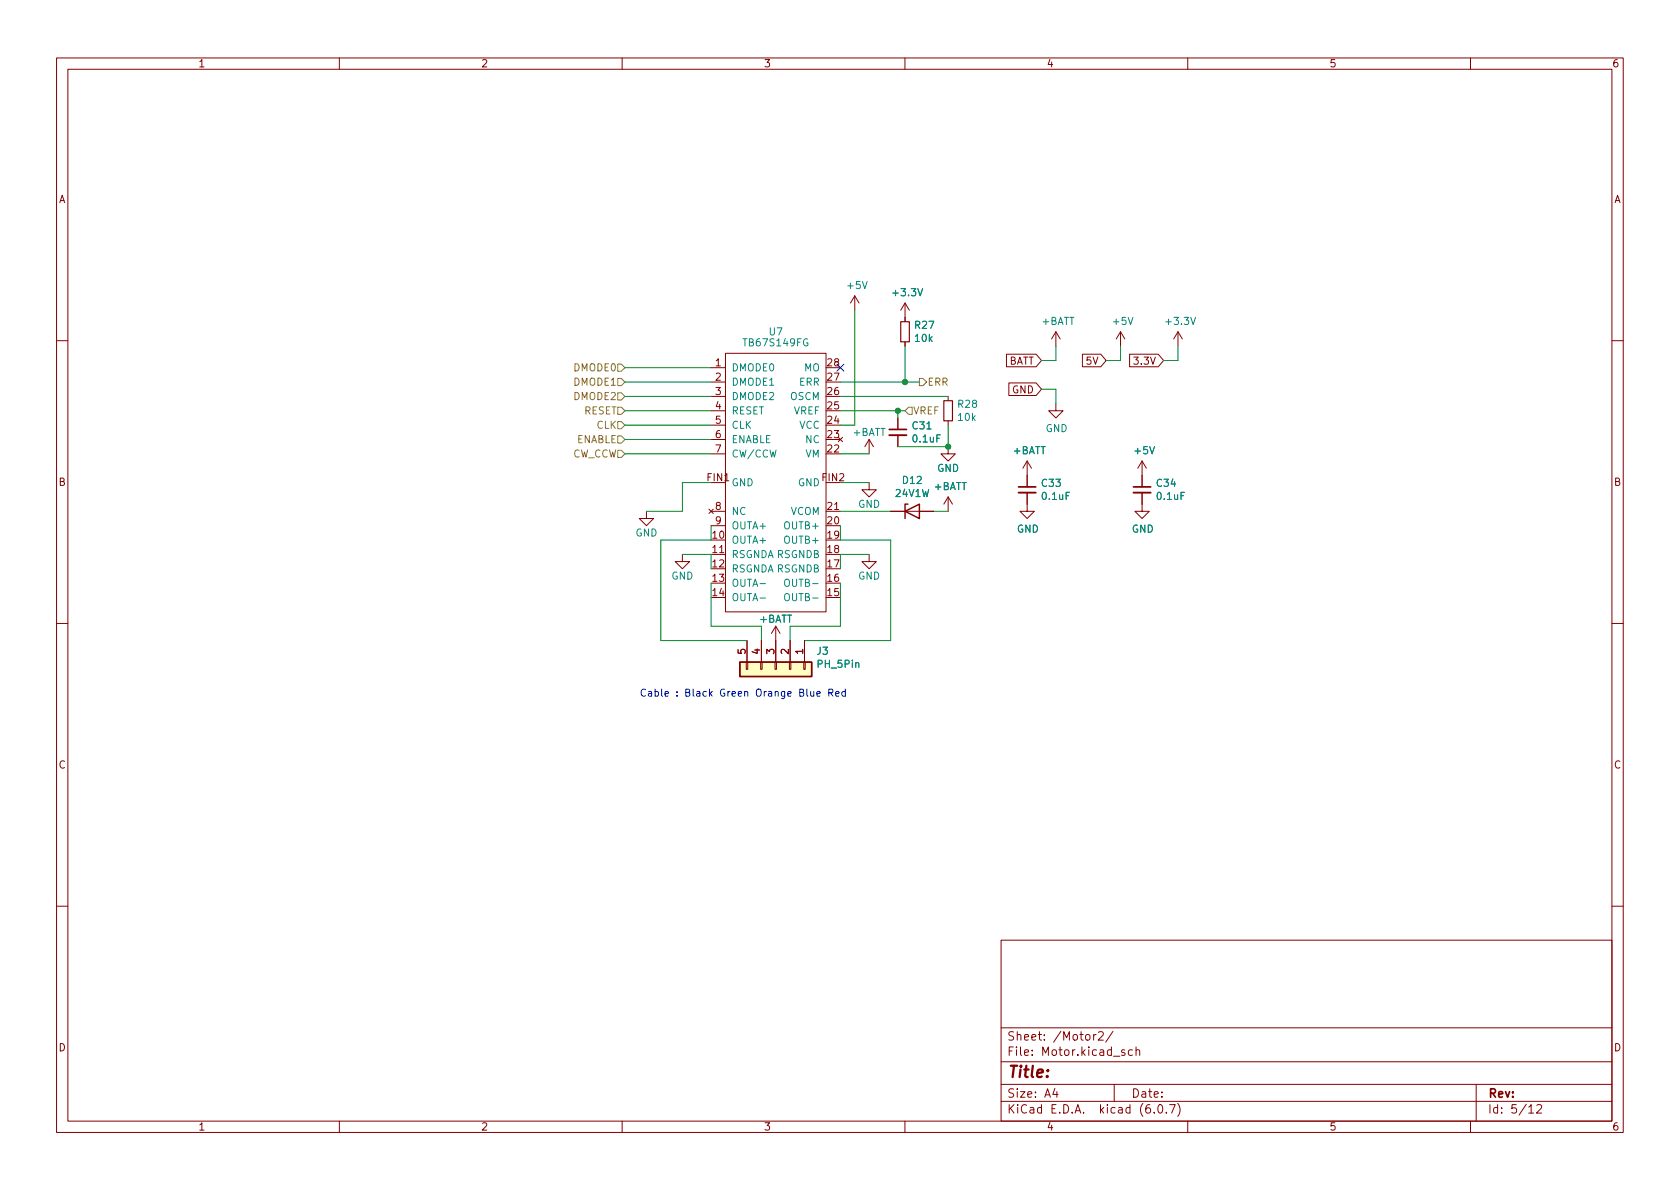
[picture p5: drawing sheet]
<svg xmlns="http://www.w3.org/2000/svg" width="297mm" height="210mm" viewBox="0 0 297 210" stroke-linecap="round" stroke-linejoin="round" font-family="sans-serif">
<g fill="none" stroke="#840000" stroke-width=".18">
<path d="M10 10.2h277v190.1h-277zM12 12.2h273v186.1h-273zM60 10.2v2M110 10.2v2M160 10.2v2M210 10.2v2M260 10.2v2M151.1 52.3l-.7 1.3M151.1 52.3v2.6M151.1 52.3l.8 1.3M160 53.6v3.3M160 53.6l-.7 1.3"/>
<path d="M160 53.6l.8 1.3M186.7 58.7l-.8 1.2M186.7 58.7v2.5M186.7 58.7l.8 1.2M198.1 58.7l-.7 1.2M198.1 58.7v2.5M198.1 58.7l.8 1.2M208.3 58.7l-.8 1.2M208.3 58.7v2.5M208.3 58.7l.7 1.2M10 60.2h2M125.7 65h2.6"/>
<path d="M125.7 67.6h2.6M125.7 70.1h2.6M125.7 72.6h2.6M125.7 75.2h2.6M125.7 77.7h2.6M128.3 62.5h17.7v45.7h-17.7zM148.2 77.3l.8 .8M149 77.3l-.8 .8M153.7 77.7l-.8 1.3M153.7 77.7v2.6M153.7 77.7l.7 1.3M158.7 73.9v2"/>
<path d="M158.7 77v2M160 60.4v.8M167.6 79v1.3h1.3l-1.3 1.2-1.2-1.2h1.2M167.6 70.1v.8M167.6 74.4v.8M178 62.6h5.2l.9 1.1-.9 1.2h-5.2zM178.4 67.7h4.8l.9 1.1-.9 1.1h-4.8zM186.7 71.4v1.2h1.3l-1.3 1.3-1.3-1.3h1.3M191.4 62.6h3.2l1 1.1-1 1.2h-3.2zM199.7 62.6h5.1l.9 1.1-.9 1.2h-5.1zM285 60.2h2M114.3 90.4v1.3h1.3l-1.3 1.3-1.3-1.3h1.3"/>
<path d="M120.6 98v1.3h1.3l-1.3 1.3-1.2-1.3h1.2M125.3 90l.8 .8M125.7 90.4h2.6M125.7 98h2.6M125.7 80.3h2.6M125.7 93h2.6M126.1 90l-.8 .8M146 90.4h2.6M153.7 85.3v1.3h1.2l-1.2 1.3-1.3-1.3h1.3M153.7 98v1.3h1.2l-1.2 1.3-1.3-1.3h1.3M157.5 90.4h7.6M167.6 87.9l-.7 1.2"/>
<path d="M167.6 87.9v2.5M167.6 87.9l.8 1.2M181.6 87.1v3.3h1.3l-1.3 1.3-1.3-1.3h1.3M181.6 81.5v4.6M181.6 81.5l-.8 1.3M181.6 81.5l.8 1.3M201.9 87.1v3.3h1.3l-1.3 1.3-1.2-1.3h1.2M201.9 81.5l-.7 1.3M201.9 81.5v4.6M201.9 81.5l.8 1.3M10 110.2h2M132 117.1h.2v1.3h-.2z"/>
<path d="M132.1 113.3v3.8M134.5 117.1h.2v1.3h-.2zM134.6 113.3v3.8M137 117.1h.3v1.3h-.3zM137.2 110.7v6.4M137.2 110.7l-.8 1.3M137.2 110.7l.7 1.3M139.6 117.1h.2v1.3h-.2zM139.7 113.3v3.8M142.1 117.1h.3v1.3h-.3zM142.2 113.3v3.8M285 110.2h2"/>
<path d="M10 160.2h2M177 166.3h108v32h-108zM285 160.2h2M60 198.3v2M110 198.3v2M160 198.3v2M177 194.8h108M177 191.8h108M177 187.8h108M177 181.8h108M186.5 192.5l-.4 1h1M186.9 193v1"/>
<path d="M193.4 182.9v1M193.8 182.9l-.3 .1-.1 .2M194.2 182.6l.6-.2 .2 .2 .1 .3-1 1h1M196.8 182.4l-1.3 1.9M197 191.8v3M198.9 185.7l-.4-.1-.2 .2 .1 .3 .5 .1v.4h-.6M200.2 185.7l-.4-.1-.3 .3v.4l.1 .3h.6M200.9 185.8l.2-.2 .3 .1 .1 .9M200.9 185.1v1.5M204.1 196.7v.1M204.9 195.4l.2-.1a.81 .81 0 0 1 .6 .7 .81 .81 0 0 1-.3 .8h-.2a.81 .81 0 0 1-.6-.6 .81 .81 0 0 1 .3-.8zM206.2 196.7v.1"/>
<path d="M206.8 195.3h1l-.7 1.5M208.2 195.1a1.72 1.72 0 0 1 0 2.3M210 198.3v2M260 198.3v2M261 191.8v6.5M270.3 195.8l.4-.5v1.5M270.3 196.8h.9M271.7 195.5l.6-.2 .2 .2 .1 .3-.9 1h.9"/>
</g>
<path d="M130.8 117.1h12.7v2.5h-12.7z" fill="#ffffc2" stroke="#ffffc2" stroke-width=".18"/>
<path d="M160 90.4l2.6-1.3v2.6zM160.5 89.1h-.5v2.6M130.8 117.1h12.7v2.5h-12.7z" fill="none" stroke="#840000" stroke-width=".25"/>
<path d="M159.3 56.9h1.5v3.5h-1.5zM166.9 70.9h1.5v3.5h-1.5z" fill="none" stroke="#840000" stroke-width=".2"/>
<path d="M157.2 77h3.1M180.1 87.1h3M200.4 87.1h3.1" fill="none" stroke="#840000" stroke-width=".33"/>
<path d="M157.2 75.9h3.1M180.1 86.1h3M200.4 86.1h3.1" fill="none" stroke="#840000" stroke-width=".3"/>
<path d="M134.4 103.2h.9M134.4 105.7h.9M138.8 105.1l.2-.1a.43 .43 0 0 1 .6 .4v.4a.42 .42 0 0 1-.4 .5 .42 .42 0 0 1-.5-.5zM138.9 102.5l.1-.1a.43 .43 0 0 1 .6 .4v.5a.42 .42 0 0 1-.4 .4 .42 .42 0 0 1-.5-.4v-.5z" fill="none" stroke="#008484" stroke-width=".18"/>
<path d="M109.2 69.5h.7l.6 .6-.6 .6h-.7zM109.2 77.1h.7l.6 .6-.6 .7h-.7zM109.2 79.6h.7l.6 .7-.6 .6h-.7zM109.2 74.5h.7l.6 .7-.6 .6h-.7zM109.2 72h.7l.6 .6-.6 .7h-.7zM109.2 66.9h.7l.6 .7-.6 .6h-.7zM109.2 64.4h.7l.6 .6-.6 .7h-.7zM160.7 72h.6v1.3h-.6l-.7-.7zM162.6 66.9h.6l.6 .7-.6 .6h-.6z" fill="none" stroke="#848400" stroke-width=".18"/>
<path d="M143.3 122.3l.1 .8h.3l.2-.1M143.9 122.3v.8M144.4 122.7l.6-.1v-.3h-.4l-.2 .2 .1 .6h.5M146.5 122.5h.7l.1-.2-.1-.3-.7-.2v1.3M146.9 122.5l.4 .6M147.8 122.7l.6-.1-.1-.3h-.4l-.1 .2v.6h.5M149.5 122.3h-.4l-.3 .2 .2 .6h.5M149.5 121.8v1.3" fill="none" stroke="#0000c2" stroke-width=".18"/>
<g fill="none" stroke="#008400" stroke-width=".18">
<path d="M151.1 54.9v20.3h-2.5M110.5 67.6h15.2M110.5 70.1h15.2M110.5 75.2h15.2M110.5 72.6h15.2M110.5 77.7h15.2M110.5 65h15.2M148.6 67.6h14M148.6 70.1h19M148.6 72.6h11.4M158.7 72.6v1.3M160 61.2v6.4"/>
<path d="M167.6 75.2v3.8h-8.9M184.1 68.8h2.6v2.6M186.7 61.2v2.5h-2.6M198.1 61.2v2.5h-2.5M208.3 61.2v2.5h-2.6M110.5 80.3h15.2M120.6 98h5.1v2.6M125.7 93v2.5h-8.9v17.8h15.3M125.7 85.3h-5.1v5.1h-6.3M148.6 93v2.5h8.9v17.8h-15.3M148.6 85.3h5.1M148.6 80.3h5.1"/>
<path d="M148.6 90.4h8.9M153.7 98h-5.1v2.6M165.1 90.4h2.5M125.7 103.1v7.6h8.9v2.6M148.6 103.1v7.6h-8.9v2.6"/>
</g>
<path d="M148 64.4l1.2 1.2M149.2 64.4l-1.2 1.2" fill="none" stroke="#000084" stroke-width=".18"/>
<g fill="#008400" stroke="#008400" stroke-width=".18">
<circle cx="158.7" cy="72.6" r=".46"/>
<circle cx="167.6" cy="79" r=".46"/>
<circle cx="160" cy="67.6" r=".46"/>
</g>
<text font-size="2.8" fill="#840000" x="178" y="190.6">Title:</text>
<g font-size="2.1" fill="#840000">
<text x="178" y="184">Sheet: /Motor2/</text>
<text x="178" y="186.7">File: Motor.kicad_sch</text>
<text x="178" y="196.9">KiCad E.D.A. kicad (6.0.7)</text>
<text x="178" y="194.1">Size: A4</text>
<text x="200" y="194.1">Date:</text>
<text x="263" y="194.1">Rev:</text>
<text x="263" y="196.9">Id: 5/12</text>
</g>
<g font-size="1.8" fill="#840000">
<text x="35" y="11.9">1</text>
<text x="85" y="11.9">2</text>
<text x="135" y="11.9">3</text>
<text x="185" y="11.9">4</text>
<text x="235" y="11.9">5</text>
<text x="285" y="11.9">6</text>
<text x="10.3" y="35.9">A</text>
<text x="285.3" y="35.9">A</text>
<text x="126.5" y="64.8">1</text>
<text x="146.3" y="64.8">28</text>
<text x="178.2" y="64.5">BATT</text>
<text x="192.1" y="64.5">5V</text>
<text x="200.8" y="64.5">3.3V</text>
<text x="126.5" y="67.3">2</text>
<text x="126.5" y="69.8">3</text>
<text x="146.3" y="69.8">26</text>
<text x="146.3" y="67.3">27</text>
<text x="178.9" y="69.6">GND</text>
<text x="126.5" y="72.4">4</text>
<text x="126.5" y="74.9">5</text>
<text x="126.5" y="77.5">6</text>
<text x="146.3" y="77.5">23</text>
<text x="146.3" y="74.9">24</text>
<text x="146.3" y="72.4">25</text>
<text x="126.5" y="80">7</text>
<text x="146.3" y="80">22</text>
<text x="10.3" y="85.9">B</text>
<text x="125.1" y="85.1">FIN1</text>
<text x="145.4" y="85.1">FIN2</text>
<text x="285.3" y="85.9">B</text>
<text x="126" y="95.2">10</text>
<text x="126.5" y="90.2">8</text>
<text x="126.5" y="92.7">9</text>
<text x="146.3" y="95.2">19</text>
<text x="146.3" y="92.7">20</text>
<text x="146.3" y="90.2">21</text>
<text x="126" y="97.8">11</text>
<text x="126" y="100.3">12</text>
<text x="146.3" y="100.3">17</text>
<text x="146.3" y="97.8">18</text>
<text x="126" y="102.9">13</text>
<text x="126" y="105.4">14</text>
<text x="146.3" y="105.4">15</text>
<text x="146.3" y="102.9">16</text>
<text x="131.8" y="115.7" transform="rotate(-90 131.8 115.7)">5</text>
<text x="134.4" y="115.7" transform="rotate(-90 134.4 115.7)">4</text>
<text x="136.9" y="115.7" transform="rotate(-90 136.9 115.7)">3</text>
<text x="139.4" y="115.7" transform="rotate(-90 139.4 115.7)">2</text>
<text x="142" y="115.7" transform="rotate(-90 142 115.7)">1</text>
<text x="10.3" y="135.9">C</text>
<text x="285.3" y="135.9">C</text>
<text x="10.3" y="185.9">D</text>
<text x="285.3" y="185.9">D</text>
<text x="35" y="199.9">1</text>
<text x="85" y="199.9">2</text>
<text x="135" y="199.9">3</text>
<text x="185" y="199.9">4</text>
<text x="235" y="199.9">5</text>
<text x="285" y="199.9">6</text>
</g>
<g font-size="1.8" fill="#008484">
<text x="149.9" y="51.1">+5V</text>
<text x="158.1" y="52.4">+3.3V</text>
<text x="136" y="59.3">U7</text>
<text x="161.8" y="58.1">R27</text>
<text x="184.2" y="57.4">+BATT</text>
<text x="196.9" y="57.4">+5V</text>
<text x="206.3" y="57.4">+3.3V</text>
<text x="129.3" y="65.7">DMODE0</text>
<text x="131.7" y="61.2">TB67S149FG</text>
<text x="142.2" y="65.7">MO</text>
<text x="161.8" y="60.4">10k</text>
<text x="129.3" y="68.2">DMODE1</text>
<text x="129.3" y="70.7">DMODE2</text>
<text x="139.7" y="70.7">OSCM</text>
<text x="141.3" y="68.2">ERR</text>
<text x="129.3" y="73.3">RESET</text>
<text x="129.3" y="75.8">CLK</text>
<text x="140.3" y="73.3">VREF</text>
<text x="141.3" y="75.8">VCC</text>
<text x="150.8" y="77.1">+BATT</text>
<text x="161.4" y="75.9">C31</text>
<text x="169.4" y="72.1">R28</text>
<text x="169.5" y="74.4">10k</text>
<text x="184.9" y="76.4">GND</text>
<text x="129.3" y="78.4">ENABLE</text>
<text x="129.3" y="80.9">CW/CCW</text>
<text x="142.4" y="80.9">VM</text>
<text x="142.5" y="78.4">NC</text>
<text x="161.5" y="78.2">0.1uF</text>
<text x="165.7" y="83.4">GND</text>
<text x="179.1" y="80.3">+BATT</text>
<text x="200.7" y="80.3">+5V</text>
<text x="129.3" y="86">GND</text>
<text x="141.1" y="86">GND</text>
<text x="151.7" y="89.8">GND</text>
<text x="158.4" y="87.9">24V1W</text>
<text x="159.7" y="85.6">D12</text>
<text x="165.1" y="86.7">+BATT</text>
<text x="184.2" y="86.1">C33</text>
<text x="184.3" y="88.4">0.1uF</text>
<text x="204.6" y="86.1">C34</text>
<text x="204.7" y="88.4">0.1uF</text>
<text x="112.3" y="94.9">GND</text>
<text x="129.3" y="91.1">NC</text>
<text x="129.3" y="93.6">OUTA+</text>
<text x="139" y="93.6">OUTB+</text>
<text x="139.7" y="91.1">VCOM</text>
<text x="179.8" y="94.2">GND</text>
<text x="200.1" y="94.2">GND</text>
<text x="129.3" y="96.1">OUTA+</text>
<text x="129.3" y="98.7">RSGNDA RSGNDB</text>
<text x="129.3" y="101.2">RSGNDA RSGNDB</text>
<text x="139" y="96.1">OUTB+</text>
<text x="118.7" y="102.5">GND</text>
<text x="129.3" y="103.8">OUTA-</text>
<text x="129.3" y="106.3">OUTA-</text>
<text x="139.4" y="106.3">OUTB-</text>
<text x="139.4" y="103.8">OUTB-</text>
<text x="151.7" y="102.5">GND</text>
<text x="134.3" y="110.1">+BATT</text>
<text x="144.5" y="115.8">J3</text>
<text x="144.7" y="118.1">PH_5Pin</text>
</g>
<g font-size="1.8" fill="#848400">
<text x="101.6" y="65.7">DMODE0</text>
<text x="101.6" y="70.7">DMODE2</text>
<text x="101.6" y="68.2">DMODE1</text>
<text x="163.9" y="68.2">ERR</text>
<text x="103.2" y="73.3">RESET</text>
<text x="105.5" y="75.8">CLK</text>
<text x="161.4" y="73.3">VREF</text>
<text x="101" y="80.9">CW_CCW</text>
<text x="101.8" y="78.4">ENABLE</text>
</g>
<text font-size="1.8" fill="#0000c2" x="113" y="123.2">Cable : Black Green Orange Blue Red</text>
</svg>
